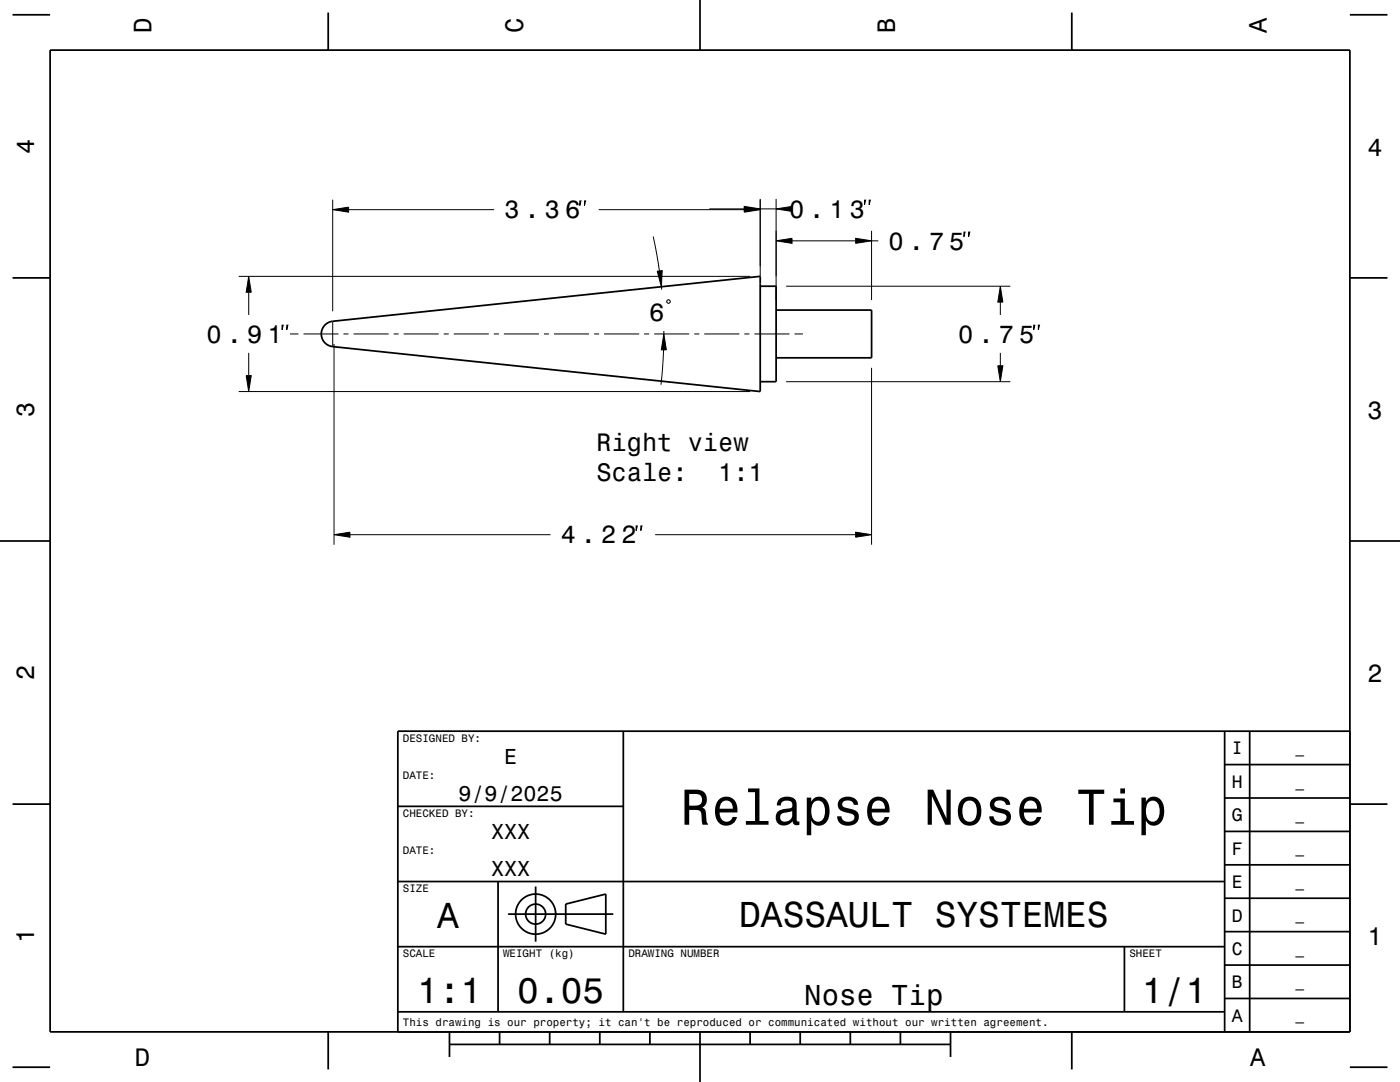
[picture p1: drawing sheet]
<svg xmlns="http://www.w3.org/2000/svg" width="279mm" height="216mm" viewBox="0 0 279 216" stroke-linecap="round" stroke-linejoin="round" font-family="sans-serif">
<g fill="none" stroke="#000" stroke-width=".2">
<path d="M66.4 39.8v22.3M151.7 39.7v15.4M154.9 39.7v20.2M172.5 39.9h.3l-.3 1zM173.5 39.9h.2l-.2 1zM47.6 55.1h102.1M49.6 55.1l.5 3.2h-1zM49.6 58.3v4.6M66.4 41.8l3.2-.5v1zM69.6 41.8h29M115.7 40.1h.2l-.2 .9zM116.6 40.1h.3l-.3 .9z"/>
<path d="M119.5 41.8h29M130.4 47.2l1.2 6.9M131.2 54.1l1-.1-.2 3.2zM132 57.2v.6M133.3 59.8h.2l.3 .2v.3l-.3 .2h-.2l-.2-.2v-.3zM141.6 41.7h6.9M148.5 41.2l3.2 .5-3.2 .5zM148.5 41.3l3.2 .5-3.2 .5zM151.7 41.7h3.2M154.9 48.1l3.2-.5v1zM154.9 41.7l3.2-.5v1zM156.9 57.1h44.7"/>
<path d="M158.1 48.1h12.7M170.8 47.6l3.1 .5-3.1 .5zM173.9 46.1v13.8M173.9 48.1h1.4M192.4 46.3h.2l-.2 .9zM193.3 46.3h.2l-.2 .9zM199.6 57.1l.5 3.2h-1zM47.6 78.1h102.1M49.1 75h1l-.5 3.1zM49.6 70.4v4.6M56.3 64.9h.2l-.2 .9zM57.2 64.9h.3l-.3 .9z"/>
<path d="M57.9 66.6h1.7M60.6 66.6h7M66.4 64.1v5.1M66.7 68.6v40.1M68.6 66.6h1M70.6 66.6h7M78.6 66.6h1M80.6 66.6h7M88.6 66.6h1M90.6 66.6h7M98.6 66.6h1M100.6 66.6h7"/>
<path d="M108.6 66.6h1M110.6 66.6h7M118.6 66.6h1M120.6 66.6h7M128.6 66.6h1M130.6 66.6h7M132.4 69.8l-.5 7M132.5 66.1v.5M132.5 66.6l.5 3.2h-1zM138.6 66.6h1M140.6 66.6h7M148.6 66.6h1"/>
<path d="M150.6 66.6h7M156.9 76.2h44.7M158.6 66.6h1.6M173.9 73.4v35.3M199.1 73h1l-.5 3.2zM199.6 60.3v2.6M199.6 70.4v2.6M206.3 64.9h.2l-.2 .9zM207.2 64.9h.3l-.3 .9zM66.7 106.7l3.1-.5v1zM69.8 106.7h40.1M127 104.9h.2l-.2 1z"/>
<path d="M127.9 104.9h.2l-.2 1zM130.7 106.7h40.1M170.8 106.2l3.1 .5-3.1 .5z"/>
</g>
<g fill="none" stroke="#000" stroke-width=".35">
<path d="M2.5 2.9h7.5M10 10h259.4v195.9h-259.4zM65.5 2.5v7.5M139.7 0v10M213.9 2.5v7.5M269.4 2.9h7.5M2.5 55.4h7.5M151.7 57.1h3.2v19.1h-3.2M269.4 55.4h7.5M64.9 64.9l.8-.6 .7-.2 85.3-9v23l-85.3-8.9a2.54 2.54 0 0 1-2.1-1.7 2.54 2.54 0 0 1 .6-2.6zM154.9 61.9h19v9.5h-19M0 107.9h10"/>
<path d="M269.4 107.9h10M124.4 145.9v56M244.4 159.2h25M244.4 152.6h25M244.4 145.9v60M249.4 145.9v60M269.4 145.9h-190v60M2.5 160.5h7.5M79.4 175.9h165M79.4 160.9h45M99.4 175.9v26M106.9 176.9v11"/>
<path d="M244.4 179.2h25M244.4 172.6h25M244.4 165.9h25M269.4 160.5h7.5M79.4 188.9h165M101.4 182.4h21M112.9 180.4l8-2v8l-8-2zM224.4 188.9v13M244.4 199.2h25M244.4 192.6h25M244.4 185.9h25M2.5 213h7.5"/>
<path d="M65.5 205.9v7.5M79.4 201.9h165M89.7 208.4h100M89.7 205.9v5M99.7 205.9v2.5M109.7 205.9v2.5M119.7 205.9v2.5M129.7 205.9v2.5M139.7 205.9v10M149.7 205.9v2.5M159.7 205.9v2.5M169.7 205.9v2.5"/>
<path d="M179.7 205.9v2.5M189.7 205.9v5M213.9 205.9v7.5M269.4 213h7.5"/>
<circle cx="106.9" cy="182.4" r="2"/>
<circle cx="106.9" cy="182.4" r="4"/>
</g>
<g fill="#000">
<path d="M49.6 55.1l.5 3.2h-1z" fill-rule="evenodd"/>
<path d="M66.4 41.8l3.2-.5v1z" fill-rule="evenodd"/>
<path d="M131.2 54.1l1-.1-.2 3.2z" fill-rule="evenodd"/>
<path d="M148.5 41.2l3.2 .5-3.2 .5z" fill-rule="evenodd"/>
<path d="M148.5 41.3l3.2 .5-3.2 .5z" fill-rule="evenodd"/>
<path d="M154.9 48.1l3.2-.5v1z" fill-rule="evenodd"/>
<path d="M154.9 41.7l3.2-.5v1z" fill-rule="evenodd"/>
<path d="M170.8 47.6l3.1 .5-3.1 .5z" fill-rule="evenodd"/>
<path d="M49.1 75h1l-.5 3.1z" fill-rule="evenodd"/>
<path d="M132.5 66.6l.5 3.2h-1z" fill-rule="evenodd"/>
<path d="M199.1 73h1l-.5 3.2z" fill-rule="evenodd"/>
<path d="M199.6 57.1l.5 3.2h-1z" fill-rule="evenodd"/>
<path d="M66.7 106.7l3.1-.5v1z" fill-rule="evenodd"/>
<path d="M170.8 106.2l3.1 .5-3.1 .5z" fill-rule="evenodd"/>
</g>
<text font-size="10.1" x="135.8" y="164.6">Relapse Nose Tip</text>
<g font-size="7.2">
<text x="87.2" y="185.2">A</text>
<text x="147.5" y="185">DASSAULT SYSTEMES</text>
<text x="83.2" y="200.2">1:1</text>
<text x="103.2" y="200.2">0.05</text>
<text x="227.9" y="200.2">1/1</text>
</g>
<text font-size="5.8" x="160.5" y="200.5">Nose Tip</text>
<g font-size="5">
<text x="30.2" y="6.5" transform="rotate(-90 30.2 6.5)">D</text>
<text x="104.4" y="6.5" transform="rotate(-90 104.4 6.5)">C</text>
<text x="178.6" y="6.5" transform="rotate(-90 178.6 6.5)">B</text>
<text x="252.8" y="6.5" transform="rotate(-90 252.8 6.5)">A</text>
<text x="6.8" y="30.7" transform="rotate(-90 6.8 30.7)">4</text>
<text x="272.9" y="31">4</text>
<text x="100.7" y="43.6">3 . 3 6</text>
<text x="157.5" y="43.4">0 . 1 3</text>
<text x="177.3" y="49.8">0 . 7 5</text>
<text x="129.6" y="64">6</text>
<text x="41.2" y="68.4">0 . 9 1</text>
<text x="191.2" y="68.4">0 . 7 5</text>
<text x="6.8" y="83.2" transform="rotate(-90 6.8 83.2)">3</text>
<text x="272.9" y="83.5">3</text>
<text x="119" y="90">Right view</text>
<text x="119" y="96">Scale:</text>
<text x="143.3" y="96">1:1</text>
<text x="111.9" y="108.4">4 . 2 2</text>
<text x="6.8" y="135.7" transform="rotate(-90 6.8 135.7)">2</text>
<text x="272.9" y="136">2</text>
<text x="6.8" y="188.2" transform="rotate(-90 6.8 188.2)">1</text>
<text x="272.9" y="188.5">1</text>
<text x="26.9" y="212.7">D</text>
<text x="249.5" y="212.7">A</text>
</g>
<g font-size="4.3">
<text x="100.6" y="152.4">E</text>
<text x="91.5" y="159.9">9/9/2025</text>
<text x="98" y="167.4">XXX</text>
<text x="98" y="174.9">XXX</text>
</g>
<g font-size="3.6">
<text x="245.8" y="150.5">I</text>
<text x="245.8" y="157.2">H</text>
<text x="245.8" y="163.9">G</text>
<text x="245.8" y="170.5">F</text>
<text x="245.8" y="177.2">E</text>
<text x="245.8" y="183.9">D</text>
<text x="245.8" y="190.5">C</text>
<text x="245.8" y="197.2">B</text>
<text x="245.8" y="203.9">A</text>
</g>
<g font-size="2.9">
<text x="258.5" y="150.3">_</text>
<text x="258.5" y="156.9">_</text>
<text x="258.5" y="163.6">_</text>
<text x="258.5" y="170.3">_</text>
<text x="258.5" y="176.9">_</text>
<text x="258.5" y="183.6">_</text>
<text x="258.5" y="190.3">_</text>
<text x="258.5" y="196.9">_</text>
<text x="258.5" y="203.6">_</text>
</g>
<g font-size="2.2">
<text x="80.4" y="148">DESIGNED BY:</text>
<text x="80.4" y="155.5">DATE:</text>
<text x="80.4" y="163">CHECKED BY:</text>
<text x="80.4" y="170.5">DATE:</text>
<text x="80.4" y="178">SIZE</text>
<text x="80.4" y="191">SCALE</text>
<text x="100.4" y="191">WEIGHT (kg)</text>
<text x="125.4" y="191">DRAWING NUMBER</text>
<text x="225.4" y="191">SHEET</text>
<text x="80.4" y="204.7">This drawing is our property; it can't be reproduced or communicated without our written agreement.</text>
</g>
</svg>
